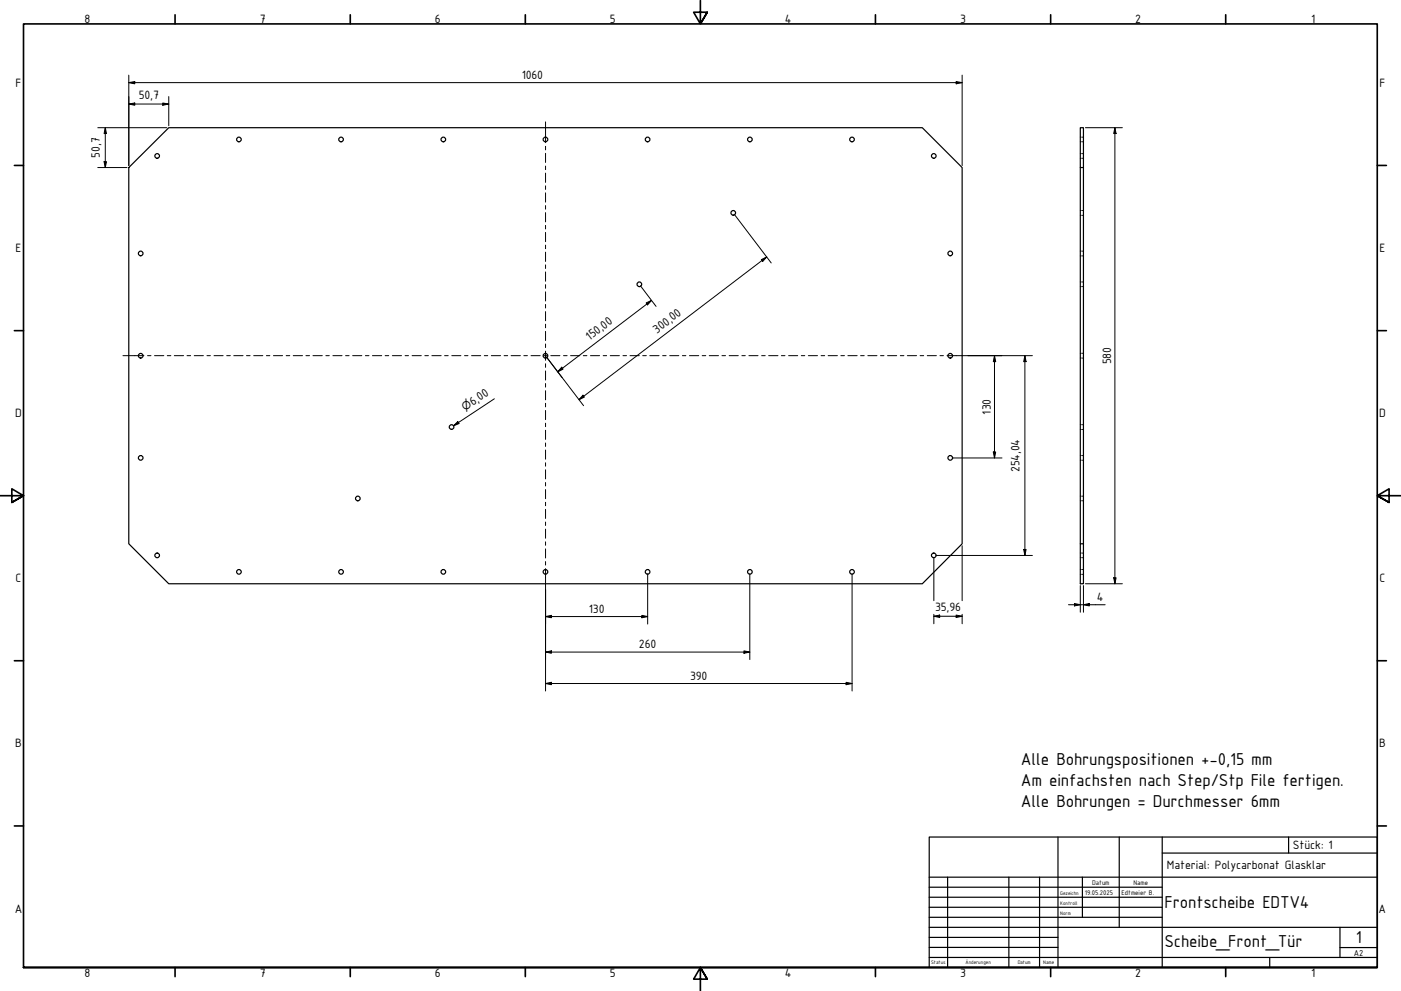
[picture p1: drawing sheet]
<svg xmlns="http://www.w3.org/2000/svg" width="594mm" height="420mm" viewBox="0 0 594 420" stroke-linecap="round" stroke-linejoin="round" font-family="sans-serif">
<!-- layer: Sichtbar (ISO) -->
<g fill="none" stroke="#000" stroke-width=".51">
<path d="M458.1 54.1h1.3v16.9h-1.3zM54.6 71l17-16.9h319.5l16.9 16.9v159.5l-16.9 17h-319.5l-17-17zM458.1 71v159.5M459.4 71v159.5M458.1 230.5h1.3v17h-1.3z"/>
<circle cx="101.3" cy="59.1" r=".98"/>
<circle cx="144.6" cy="59.1" r=".98"/>
<circle cx="188" cy="59.1" r=".98"/>
<circle cx="231.3" cy="59.1" r=".98"/>
<circle cx="274.6" cy="59.1" r=".98"/>
<circle cx="318" cy="59.1" r=".98"/>
<circle cx="361.3" cy="59.1" r=".98"/>
<circle cx="66.6" cy="66.1" r=".98"/>
<circle cx="396" cy="66.1" r=".98"/>
<circle cx="310.9" cy="90.2" r=".98"/>
<circle cx="59.7" cy="107.5" r=".98"/>
<circle cx="402.9" cy="107.5" r=".98"/>
<circle cx="271.1" cy="120.5" r=".98"/>
<circle cx="59.7" cy="150.8" r=".98"/>
<circle cx="231.3" cy="150.8" r=".98"/>
<circle cx="402.9" cy="150.8" r=".98"/>
<circle cx="59.7" cy="194.1" r=".98"/>
<circle cx="191.5" cy="181" r=".98"/>
<circle cx="402.9" cy="194.1" r=".98"/>
<circle cx="151.7" cy="211.3" r=".98"/>
<circle cx="66.6" cy="235.5" r=".98"/>
<circle cx="396" cy="235.5" r=".98"/>
<circle cx="101.3" cy="242.5" r=".98"/>
<circle cx="144.6" cy="242.5" r=".98"/>
<circle cx="188" cy="242.5" r=".98"/>
<circle cx="231.3" cy="242.5" r=".98"/>
<circle cx="274.6" cy="242.5" r=".98"/>
<circle cx="318" cy="242.5" r=".98"/>
<circle cx="361.3" cy="242.5" r=".98"/>
</g>
<!-- layer: Verdeckt (ISO) -->
<g fill="none" stroke="#000" stroke-width=".42">
<path d="M458.1 58.1h.4M459 58.1h.4M458.1 65.1h.4M458.1 67.1h.4M458.1 60.1h.4M459 65.1h.4M459 67.1h.4M459 60.1h.4M458.1 89.3h.4M458.1 91.3h.4M459 89.3h.4M459 91.3h.4"/>
<path d="M458.1 119.5h.4M458.1 106.5h.4M458.1 108.5h.4M459 119.5h.4M459 106.5h.4M459 108.5h.4M458.1 121.5h.4M459 121.5h.4M458.1 149.8h.4M458.1 151.8h.4M459 149.8h.4M459 151.8h.4"/>
<path d="M458.1 180.1h.4M458.1 182.1h.4M458.1 195.1h.4M458.1 193.1h.4M459 180.1h.4M459 182.1h.4M459 195.1h.4M459 193.1h.4M458.1 210.4h.4M458.1 212.3h.4M459 210.4h.4M459 212.3h.4"/>
<path d="M458.1 236.5h.4M458.1 234.5h.4M459 236.5h.4M459 234.5h.4M458.1 243.5h.4M458.1 241.5h.4M459 243.5h.4M459 241.5h.4"/>
</g>
<!-- layer: Rahmen (ISO) -->
<g fill="none" stroke="#000" stroke-width=".7">
<path d="M74.2 6.3v3.8M148.5 6.3v3.8M222.8 6.3v3.8M297 .2v9.9l-2.9-4.9h5.8l-2.9 4.9 2.9-4.9M371.2 6.3v3.8M445.5 6.3v3.8M519.7 6.3v3.8M6.1 70.1h3.9M584 70.1h3.9M6.1 140.2h3.9M584 140.2h3.9M0 210.2h10l-5-3v5.8l5-2.8-5 2.8"/>
<path d="M594 210.2h-10l5-3v5.8l-5-2.8 5 2.8M6.1 280.1h3.9M584 280.1h3.9M6.1 350.2h3.9M584 350.2h3.9M10 410.2v-400.1h574v400.1h-574h574M74.2 410.2v3.9M148.5 410.2v3.9M222.8 410.2v3.9M299.9 415.1l-2.9-4.9 2.9 4.9h-5.8l2.9-4.9v10M371.2 410.2v3.9M445.5 410.2v3.9"/>
<path d="M519.7 410.2v3.9"/>
</g>
<!-- layer: Titel (ISO) -->
<g fill="none" stroke="#000" stroke-width=".51">
<path d="M394 354.9h190v55.3h-190zM448.6 354.9v55.3M474.6 354.9v38.3M492.8 354.9v55.3M546.4 354.9v6.8M394 376.2h98.8M394 371.9h190M401.8 371.9v38.3M427.8 371.9v38.3M440.8 371.9v38.3M459 371.9v17M492.8 361.7h91.2"/>
<path d="M394 380.4h98.8M394 384.7h98.8M394 388.9h98.8M394 393.2h190M394 397.4h54.6M568.2 393.2v12.7M394 405.9h190M394 401.7h54.6M538.4 405.9v4.3M568.2 401.7h15.8"/>
</g>
<g fill="none" stroke="#000" stroke-width=".42">
<path d="M54.6 35l2.5-.4v.9zM54.6 35h353.4M54.6 31.9v38.3M405.4 34.6l2.6 .4-2.6 .5zM408 31.9v38.3M41.5 54.1h29.2M44.6 54.1l.5 2.5h-1zM44.6 54.1v16.9M54.6 44.1l2.5-.4v.9zM54.6 44.1h17M69 43.7l2.6 .4-2.6 .5zM71.6 40.9v12.4"/>
<path d="M460.2 54.1h15.7M472.8 54.1l.5 2.5h-1.1zM472.8 54.1v193.4M41.5 71h12.3M44.1 68.6h1l-.5 2.4zM311.4 90.9l15.6 20.6M322.8 110.1l2.3-1.2-1.7 1.9zM325.1 108.9l-79.6 60.6M271.6 121.2l6.6 8.7M274 128.4l2.3-1-1.7 1.9zM276.3 127.4l-39.8 30.2M231.8 151.4l15.7 20.6"/>
<path d="M238.2 155.7l.6 .8-2.3 1.1zM410.5 150.8h27.3M421.7 150.8l.5 2.5h-1zM421.7 150.8v43.4M434.6 150.8l.5 2.5h-1zM434.6 150.8v84.7M209.6 169.1l-17.3 11.4M247.2 167.6l.6 .8-2.3 1.1zM192.3 180.5l1.8-1.8 .6 .9zM403.8 194.2h21.1M421.2 191.6h1l-.5 2.6zM396 236.3v18.4"/>
<path d="M396.8 235.5h41M408 231.4v23.3M434.1 233h1l-.5 2.5zM231.3 250v43M274.6 243.2v21.4M317.9 243.2v36.4M361.3 243.2v49.8M453.1 256.4h15.5M455.6 255.9l2.5 .5-2.5 .5zM458.1 248.3v11.3M459.4 256.4l2.5-.5v1zM459.4 248.3v11.3"/>
<path d="M460.2 247.5h15.7M472.2 245h1.1l-.5 2.5zM231.3 261.4l2.5-.5v1zM231.3 276.5l2.5-.6v1.1zM231.3 261.4h43.3M231.3 276.5h86.6M272.2 260.9l2.4 .5-2.4 .5zM315.5 275.9l2.4 .6-2.4 .5zM396 261.3l2.5-.5v1zM396 261.3h12M396 260.5v4M405.4 260.8l2.6 .5-2.6 .5z"/>
<path d="M408 260.5v4M231.3 289.8l2.5-.5v1zM231.3 289.8h130M358.8 289.3l2.5 .5-2.5 .5z"/>
</g>
<g fill="#000">
<path d="M54.6 35l2.5-.4v.9z" fill-rule="evenodd"/>
<path d="M405.4 34.6l2.6 .4-2.6 .5z" fill-rule="evenodd"/>
<path d="M44.6 54.1l.5 2.5h-1z" fill-rule="evenodd"/>
<path d="M54.6 44.1l2.5-.4v.9z" fill-rule="evenodd"/>
<path d="M69 43.7l2.6 .4-2.6 .5z" fill-rule="evenodd"/>
<path d="M472.8 54.1l.5 2.5h-1.1z" fill-rule="evenodd"/>
<path d="M44.1 68.6h1l-.5 2.4z" fill-rule="evenodd"/>
<path d="M322.8 110.1l2.3-1.2-1.7 1.9z" fill-rule="evenodd"/>
<path d="M274 128.4l2.3-1-1.7 1.9z" fill-rule="evenodd"/>
<path d="M238.2 155.7l.6 .8-2.3 1.1z" fill-rule="evenodd"/>
<path d="M421.7 150.8l.5 2.5h-1z" fill-rule="evenodd"/>
<path d="M434.6 150.8l.5 2.5h-1z" fill-rule="evenodd"/>
<path d="M192.3 180.5l1.8-1.8 .6 .9z" fill-rule="evenodd"/>
<path d="M247.2 167.6l.6 .8-2.3 1.1z" fill-rule="evenodd"/>
<path d="M421.2 191.6h1l-.5 2.6z" fill-rule="evenodd"/>
<path d="M434.1 233h1l-.5 2.5z" fill-rule="evenodd"/>
<path d="M455.6 255.9l2.5 .5-2.5 .5z" fill-rule="evenodd"/>
<path d="M459.4 256.4l2.5-.5v1z" fill-rule="evenodd"/>
<path d="M472.2 245h1.1l-.5 2.5z" fill-rule="evenodd"/>
<path d="M231.3 261.4l2.5-.5v1z" fill-rule="evenodd"/>
<path d="M231.3 276.5l2.5-.6v1.1z" fill-rule="evenodd"/>
<path d="M272.2 260.9l2.4 .5-2.4 .5z" fill-rule="evenodd"/>
<path d="M315.5 275.9l2.4 .6-2.4 .5z" fill-rule="evenodd"/>
<path d="M396 261.3l2.5-.5v1z" fill-rule="evenodd"/>
<path d="M405.4 260.8l2.6 .5-2.6 .5z" fill-rule="evenodd"/>
<path d="M231.3 289.8l2.5-.5v1z" fill-rule="evenodd"/>
<path d="M358.8 289.3l2.5 .5-2.5 .5z" fill-rule="evenodd"/>
</g>
<!-- layer: Mittellinie (ISO) -->
<g fill="none" stroke="#000" stroke-width=".42">
<path d="M231.3 51.7v8.8M231.3 62v1.5M231.3 65v3.9M231.3 70.4v1.5M231.3 73.4v3.9M231.3 78.8v1.5M231.3 81.8v3.9M231.3 87.2v1.5M231.3 90.1v4M231.3 95.5v1.6M231.3 98.5v4M231.3 103.9v1.6"/>
<path d="M231.3 106.9v3.9M231.3 112.3v1.5M231.3 115.3v3.9M231.3 120.7v1.5M231.3 123.7v3.9M231.3 129.1v1.5M231.3 132.1v3.9M231.3 137.5v1.5M52.1 150.8h8.9M62.5 150.8h1.5M65.5 150.8h4M70.9 150.8h1.6"/>
<path d="M73.9 150.8h4M79.3 150.8h1.5M82.4 150.8h3.8M87.8 150.8h1.4M90.7 150.8h3.9M96.1 150.8h1.6M99.1 150.8h4M104.5 150.8h1.5M107.6 150.8h3.8M113 150.8h1.4M116 150.8h3.8M121.3 150.8h1.6"/>
<path d="M124.3 150.8h4M129.7 150.8h1.6M132.7 150.8h4M138.2 150.8h1.4M141.2 150.8h3.8M146.6 150.8h1.4M149.5 150.8h3.9M154.9 150.8h1.6M157.9 150.8h4M163.3 150.8h1.5M166.4 150.8h3.8M171.8 150.8h1.4"/>
<path d="M174.8 150.8h3.8M180.1 150.8h1.6M183.1 150.8h4M188.5 150.8h1.6M191.6 150.8h3.9M197 150.8h1.4M200 150.8h3.8M205.4 150.8h1.4M208.3 150.8h4M213.7 150.8h1.6M216.7 150.8h4M222.1 150.8h1.5"/>
<path d="M225.2 150.8h3.8M230.6 150.8h1.4M231.3 140.5v3.9M231.3 145.8v1.6M231.3 148.9v3.9M231.3 154.2v1.5M231.3 157.3v3.8M233.6 150.8h3.8M239 150.8h1.5M241.9 150.8h4M247.3 150.8h1.6M250.4 150.8h3.9"/>
<path d="M255.8 150.8h1.4M258.8 150.8h3.8M264.2 150.8h1.5M267.1 150.8h4M272.5 150.8h1.6M275.5 150.8h4M281 150.8h1.4M284 150.8h3.8M289.4 150.8h1.4M292.4 150.8h3.9M297.8 150.8h1.5M300.7 150.8h4"/>
<path d="M306.1 150.8h1.6M309.2 150.8h3.9M314.6 150.8h1.4M317.6 150.8h3.8M323 150.8h1.5M325.9 150.8h4M331.3 150.8h1.6M334.4 150.8h3.9M339.8 150.8h1.4M342.8 150.8h3.8M348.2 150.8h1.5M351.2 150.8h3.9"/>
<path d="M356.6 150.8h1.5M359.5 150.8h4M364.9 150.8h1.6M368 150.8h3.9M373.4 150.8h1.4M376.4 150.8h3.8M381.8 150.8h1.5M384.7 150.8h4M390.1 150.8h1.6M393.2 150.8h3.9M398.6 150.8h1.4M401.6 150.8h8.9"/>
<path d="M231.3 162.6v1.5M231.3 165.7v3.8M231.3 171v1.5M231.3 174v3.9M231.3 179.4v1.5M231.3 182.4v3.9M231.3 187.8v1.5M231.3 190.8v3.9M231.3 196.2v1.5M231.3 199.2v3.9M231.3 204.6v1.4M231.3 207.6v3.8"/>
<path d="M231.3 213v1.4M231.3 215.9v3.9M231.3 221.3v1.5M231.3 224.3v3.9M231.3 229.7v1.5M231.3 232.7v3.9M231.3 238.1v1.5M231.3 241.1v8.9"/>
</g>
<g font-size="7.9">
<text x="432.9" y="324.4">Alle Bohrungspositionen +-0,15 mm</text>
<text x="432.9" y="333.3">Am einfachsten nach Step/Stp File fertigen.</text>
<text x="432.9" y="342.2">Alle Bohrungen = Durchmesser 6mm</text>
<text x="493.8" y="385">Frontscheibe EDTV4</text>
<text x="493.8" y="401.3">Scheibe_Front_Tür</text>
<text x="574.9" y="400">1</text>
</g>
<g font-size="5.5">
<text x="35.9" y="9.8">8</text>
<text x="110.2" y="9.8">7</text>
<text x="184.4" y="9.8">6</text>
<text x="258.6" y="9.8">5</text>
<text x="332.7" y="9.8">4</text>
<text x="407.2" y="9.8">3</text>
<text x="481.4" y="9.8">2</text>
<text x="556" y="9.8">1</text>
<text x="221.2" y="33.4">1060</text>
<text x="6.6" y="36.9">F</text>
<text x="58.8" y="41.8">50,7</text>
<text x="584.9" y="36.9">F</text>
<text x="42.4" y="66.8" transform="rotate(-90 42.4 66.8)">50,7</text>
<text x="6.6" y="106.9">E</text>
<text x="584.9" y="106.9">E</text>
<text x="278.6" y="141.5" transform="rotate(-37 278.6 141.5)">300,00</text>
<text x="249.9" y="144.5" transform="rotate(-37 249.9 144.5)">150,00</text>
<text x="471.2" y="154.5" transform="rotate(-90 471.2 154.5)">580</text>
<text x="200.5" y="172.2" transform="rotate(-34 200.5 172.2)">6,00</text>
<text x="6.5" y="176.9">D</text>
<text x="420.1" y="175.8" transform="rotate(-90 420.1 175.8)">130</text>
<text x="584.8" y="176.9">D</text>
<text x="432.3" y="200.3" transform="rotate(-90 432.3 200.3)">254,04</text>
<text x="6.6" y="246.9">C</text>
<text x="584.9" y="246.9">C</text>
<text x="465.1" y="254.8">4</text>
<text x="249.6" y="259.8">130</text>
<text x="396.5" y="259">35,96</text>
<text x="271" y="274.9">260</text>
<text x="292.6" y="288.2">390</text>
<text x="6.5" y="316.9">B</text>
<text x="584.8" y="316.9">B</text>
<text x="548.3" y="360.1">Stück: 1</text>
<text x="494.8" y="368.4">Material: Polycarbonat Glasklar</text>
<text x="6.3" y="386.9">A</text>
<text x="584.6" y="386.9">A</text>
<text x="35.9" y="414.1">8</text>
<text x="110.2" y="414.1">7</text>
<text x="184.4" y="414.1">6</text>
<text x="258.6" y="414.1">5</text>
<text x="332.7" y="414.1">4</text>
<text x="407.2" y="414.1">3</text>
<text x="481.4" y="414.1">2</text>
<text x="556" y="414.1">1</text>
</g>
<text font-size="4.6" x="197.2" y="174.3" transform="rotate(-34 197.2 174.3)">⌀</text>
<text font-size="3.9" x="574.1" y="405.1">A2</text>
<g font-size="3.1">
<text x="463.1" y="375.1">Datum</text>
<text x="480.6" y="375.1">Name</text>
<text x="460" y="379.4">19.05.2025</text>
<text x="475.6" y="379.4">Edtmeier B.</text>
</g>
<g font-size="2.3">
<text x="449.6" y="379.4">Gezeichn</text>
<text x="449.6" y="383.6">Kontroll</text>
<text x="449.6" y="387.9">Norm</text>
<text x="394.8" y="408.8">Status</text>
<text x="409.4" y="408.8">Änderungen</text>
<text x="431.5" y="408.8">Datum</text>
<text x="442.4" y="408.8">Name</text>
</g>
</svg>
